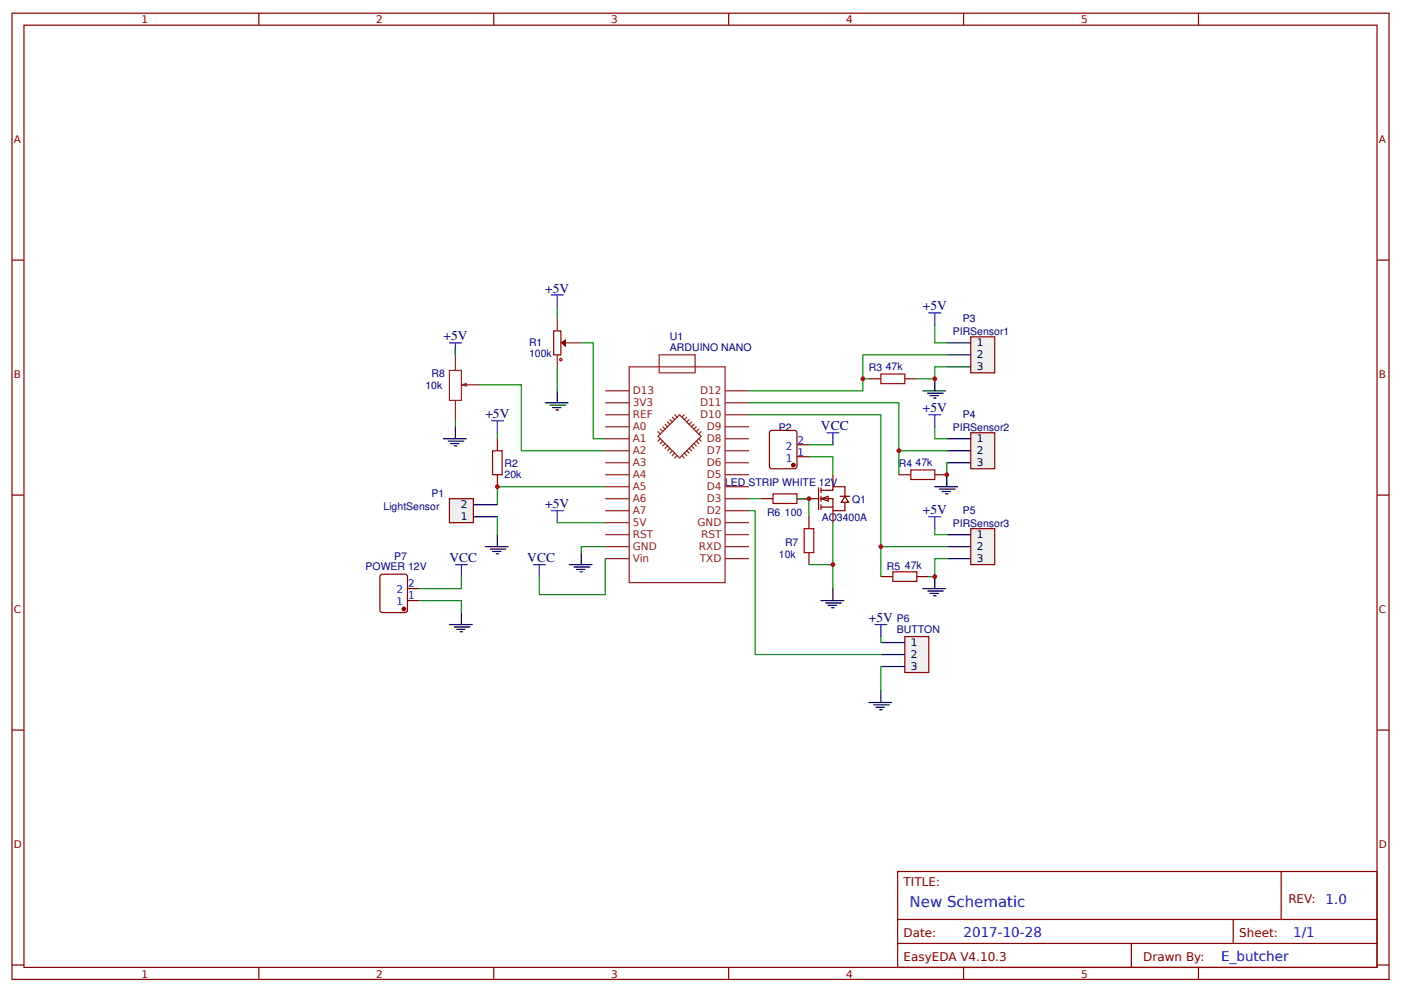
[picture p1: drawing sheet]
<svg xmlns="http://www.w3.org/2000/svg" width="312mm" height="221mm" viewBox="0 0 312 221" stroke-linecap="round" stroke-linejoin="round" font-family="sans-serif">
<g fill="none" stroke="#800" stroke-width=".27">
<path d="M2.7 2.9h306.4v215h-306.4zM5.3 5.6h301.1v209.6h-301.1zM57.6 2.9v2.7M109.9 2.9v2.7M162.2 2.9v2.7M214.4 2.9v2.7M266.7 2.9v2.7M2.7 57.9h2.6M306.4 57.9h2.7M110.7 97.6v2.7M193.4 84.3h2.6M201.4 84.3h2.6"/>
<path d="M2.7 110.1h2.6M110.7 105.6v2.7M200 105.6h2.7M208 105.6h2.7M306.4 110.1h2.7M196 128.3h2.7M204 128.3h2.7M2.7 162.4h2.6M306.4 162.4h2.7M199.8 193.9h106.6v21.3h-106.6zM285.1 193.9v10.7M2.7 214.7h2.6"/>
<path d="M57.6 215.2v2.7M109.9 215.2v2.7M162.2 215.2v2.7M199.8 204.6h106.6M199.8 209.9h106.6M214.4 215.2v2.7M251.8 209.9v5.3M266.7 215.2v2.7M274.4 204.6v5.3M306.4 214.7h2.7"/>
</g>
<path d="M129.3 76.3h2.7v21.3h2.7M110.7 96.3v1.3M124 81.6v5.3M124 116.3h10.7M134.7 108.3h-24v4M134.7 121.6h-5.4v1.3M134.7 124.3v8h-14.7v-4" fill="none" stroke="#080" stroke-width=".27"/>
<path d="M122.7 65.6h2.6M124 65.6v2.7M109.3 93.6h2.7M110.7 93.6v2.7M122.7 113.6h2.6M124 113.6v2.7M118.7 125.6h2.6M120 125.6v2.7" fill="none" stroke="#00f" stroke-width=".27"/>
<path d="M121.3 89.6h5.1M122.4 90.1h3.5M122.9 90.7h1.9M123.7 91.2h.6M124 86.9v2.7M126.7 125.6h5.1M127.7 126.1h3.5M128.3 126.7h1.9M129.1 127.2h.5M129.3 122.9v2.7" fill="none" stroke="#000" stroke-width=".27"/>
<path d="M196 83.2h5.4v2.1h-5.4zM109.6 100.3h2.1v5.3h-2.1zM202.7 104.5h5.3v2.2h-5.3zM198.7 127.2h5.3v2.1h-5.3z" fill="none" stroke="#a00000" stroke-width=".27"/>
<path d="M100 110.9h5.3v5.4h-5.3z" fill="#efefef" stroke="#800" stroke-width=".27"/>
<path d="M105.3 114.9h5.4M105.3 112.3h5.4" fill="none" stroke="#000" stroke-width=".27"/>
<circle cx="110.7" cy="108.3" r=".53" fill="#c00"/>
<path d="M110.7 118.9v2.7M108 121.6h5.1M109.1 122.1h3.4M109.6 122.7h1.9M110.4 123.2h.5" fill="none" stroke="#000" stroke-width=".27"/>
<path d="M110.7 114.9v4" fill="none" stroke="#080" stroke-width=".27"/>
<path d="M216 74.9h5.4v8h-5.4z" fill="#efefef" stroke="#800" stroke-width=".27"/>
<path d="M210.7 76.3h5.3M210.7 78.9h5.3M210.7 81.6h5.3" fill="none" stroke="#000" stroke-width=".27"/>
<path d="M216 96.3h5.4v8h-5.4z" fill="#efefef" stroke="#800" stroke-width=".27"/>
<path d="M210.7 97.6h5.3M210.7 102.9h5.3M210.7 100.3h5.3" fill="none" stroke="#000" stroke-width=".27"/>
<path d="M216 117.6h5.4v8h-5.4z" fill="#efefef" stroke="#800" stroke-width=".27"/>
<g fill="none" stroke="#000" stroke-width=".27">
<path d="M205.4 86.9h5M206.4 87.5h3.5M207 88h1.8M207.8 88.5h.5M208 84.3v2.6M208 108.3h5.1M209.1 108.8h3.5M209.6 109.3h1.9M210.4 109.9h.6M210.7 118.9h5.3M210.7 105.6v2.7M205.4 130.9h5"/>
<path d="M206.4 131.5h3.5M207 132h1.8M207.8 132.5h.5M208 128.3v2.6M210.7 124.3h5.3M210.7 121.6h5.3"/>
</g>
<path d="M206.7 69.6h2.7M208 69.6v2.7M206.7 92.3h2.7M208 92.3v2.6M206.7 114.9h2.7M208 114.9v2.7" fill="none" stroke="#00f" stroke-width=".27"/>
<path d="M208 72.3v4h2.7M210.7 78.9h-18.7v8h-25.3M166.7 89.6h33.3v10.7h10.7M166.7 92.3h29.3v29.3h14.7M192 84.3h1.4M208 94.9v2.7h2.7M210.7 81.6h-2.7v2.7h-4M208 117.6v1.3h2.7M210.7 124.3h-2.7v4h-1.3" fill="none" stroke="#080" stroke-width=".27"/>
<g fill="#c00">
<circle cx="192" cy="84.3" r=".53"/>
<circle cx="208" cy="84.3" r=".53"/>
</g>
<path d="M210.7 102.9v2.7" fill="none" stroke="#080" stroke-width=".27"/>
<circle cx="210.7" cy="105.6" r=".53" fill="#c00"/>
<path d="M200 100.3v5.3" fill="none" stroke="#080" stroke-width=".27"/>
<circle cx="200" cy="100.3" r=".53" fill="#c00"/>
<path d="M196 121.6v6.7" fill="none" stroke="#080" stroke-width=".27"/>
<circle cx="208" cy="128.3" r=".53" fill="#c00"/>
<path d="M201.4 141.6h5.3v8h-5.3z" fill="#efefef" stroke="#800" stroke-width=".27"/>
<g fill="none" stroke="#000" stroke-width=".27">
<path d="M100 139h5.1M101.1 139.5h3.4M102.7 136.3v2.7M101.6 140h1.9M102.4 140.6h.5M193.4 156.3h5M194.4 156.8h3.5M195 157.4h1.8M195.8 157.9h.5M196 148.3h5.4M196 143h5.4M196 145.6h5.4"/>
<path d="M196 153.6v2.7"/>
</g>
<path d="M93.3 133.6h9.4v2.7M102.7 128.3v2.6h-9.4M196 141.6v1.4M196 148.3v5.3" fill="none" stroke="#080" stroke-width=".27"/>
<path d="M101.3 125.6h2.7M102.7 125.6v2.7M194.7 139h2.7M196 139v2.6" fill="none" stroke="#00f" stroke-width=".27"/>
<path d="M84.6 128l.5-.3h5l.5 .3 .1 7.8-.3 .4-5.3 .1-.5-.3zM90.7 133.6h2.6M90.7 130.9h2.6" fill="none" stroke="#800" stroke-width=".27"/>
<circle cx="89.9" cy="135.5" r=".4" fill="#800" stroke="#800" stroke-width=".27"/>
<g fill="#fefefe" stroke="#800" stroke-width=".27">
<path d="M182.7 110.9l1.6-.5v1.1z"/>
<path d="M188 110.4l.8 1.3h-1.6z"/>
</g>
<g fill="none" stroke="#800" stroke-width=".27">
<path d="M169.4 110.9h2.6M177.4 110.9h4.8M180 114.9v2.7M182.2 108.5v4.8M182.7 109.1h2.7v-.8h2.6v2.1M182.7 110.9h2.7v2.7h2.6v-1.9M182.7 112.8h2.7M182.7 108.5v1.1M182.7 110.4v1.1M182.7 112.3v1M185.4 105.6v2.7M185.4 113.6v2.7"/>
<path d="M187 110.4h2.1M180 122.9v2.7"/>
</g>
<path d="M166.7 113.6h1.3v32h28M177.4 110.9h2.6v4M185.4 116.3v14.6M180 125.6h5.4" fill="none" stroke="#080" stroke-width=".27"/>
<path d="M172 109.9h5.4v2.1h-5.4zM179 117.6h2.1v5.3h-2.1z" fill="none" stroke="#a00000" stroke-width=".27"/>
<path d="M182.7 133.6h5.1M183.8 134.2h3.4M184.3 134.7h1.9M185.1 135.2h.5M185.4 130.9v2.7" fill="none" stroke="#000" stroke-width=".27"/>
<g fill="#c00">
<circle cx="185.4" cy="125.6" r=".53"/>
<circle cx="180" cy="110.9" r=".53"/>
</g>
<path d="M171.5 95.8l5.3-.1 .5 .3 .1 7.7-.3 .5-5.3 .1-.5-.3-.1-7.7zM177.4 98.9h2.6M177.4 101.6h2.6" fill="none" stroke="#800" stroke-width=".27"/>
<circle cx="176.6" cy="103.5" r=".4" fill="#800" stroke="#800" stroke-width=".27"/>
<path d="M180 98.9h5.4M166.7 110.9h2.7M180 101.6h5.4v4" fill="none" stroke="#080" stroke-width=".27"/>
<path d="M184 96.3h2.7M185.4 96.3v2.6" fill="none" stroke="#00f" stroke-width=".27"/>
<circle cx="196" cy="121.6" r=".53" fill="#c00"/>
<g fill="none" stroke="#8d2323" stroke-width=".27">
<path d="M101.3 77.6v4.8M124 70.9v2.7M124 78.9v2.7M125.9 76.3h3.4M146.7 78.9h8v4h-8zM100 82.4h2.7v6.7h-2.7zM101.3 89.1v4.5M102.7 85.6h4M134.7 89.6h5.3M134.7 92.3h5.3M134.7 94.9h5.3M134.7 97.6h5.3"/>
<path d="M134.7 86.9h5.3M140 81.6h21.4v48h-21.4zM146.4 96l.6 .5M147 95.5l.5 .5M147 97.6l-.6 .5M147.5 94.9l.5 .6M147.5 98.1l-.5 .6M148 94.4l.6 .5M148 98.7l-.5 .5M148.6 93.9l.5 .5M148.6 99.2l-.6 .5M149.1 93.3l.5 .6"/>
<path d="M149.1 99.7l.5 .6M149.1 99.7l-.5 .6M149.6 92.8l.6 .5M150.2 92.3l.5 .5M151.8 92.8l-.6-.5-4.8 4.8 2.7 2.6M151.8 92.8l4.2 4.3-4.8 4.8-1.6-1.6M152.3 92.3l-.5 .5M152.8 92.8l-.5 .5M153.4 93.3l-.6 .6M153.4 99.7l.5 .6M153.9 93.9l-.5 .5M153.9 99.2l.5 .5"/>
<path d="M154.4 98.7l.6 .5M154.4 94.4l-.5 .5M155 98.1l.5 .6M155 94.9l-.6 .6M155.5 95.5l-.5 .5M155.5 97.6l.5 .5M156 96l-.5 .5M161.4 89.6h5.3M161.4 92.3h5.3M161.4 94.9h5.3M161.4 97.6h5.3M161.4 86.9h5.3"/>
<path d="M134.7 100.3h5.3M134.7 102.9h5.3M134.7 105.6h5.3M134.7 108.3h5.3M134.7 110.9h5.3M134.7 113.6h5.3M134.7 116.3h5.3M134.7 118.9h5.3M149.6 100.3l-.5 .5M150.2 100.8l-.6 .5M150.7 101.3l-.5 .6M151.8 101.3l.5 .6"/>
<path d="M152.3 100.8l.5 .5M152.8 100.3l.6 .5M161.4 100.3h5.3M161.4 102.9h5.3M161.4 105.6h5.3M161.4 108.3h5.3M161.4 110.9h5.3M161.4 113.6h5.3M161.4 116.3h5.3M161.4 118.9h5.3M134.7 121.6h5.3M134.7 124.3h5.3"/>
<path d="M161.4 121.6h5.3M161.4 124.3h5.3"/>
</g>
<path d="M102.7 85.6l1-.3v.6z" fill="#8d2323" stroke="#8d2323" stroke-width=".27"/>
<path d="M100 76.3h2.7M101.3 76.3v2.6" fill="none" stroke="#00f" stroke-width=".27"/>
<path d="M101.3 77.6v1.3M124 68.3v2.6M101.3 93.6v1.3M106.7 85.6h9.3v14.7h18.7" fill="none" stroke="#080" stroke-width=".27"/>
<path d="M98.7 97.6h5M99.7 98.1h3.5M100.3 98.7h1.8M101.1 99.2h.5M101.3 94.9v2.7" fill="none" stroke="#000" stroke-width=".27"/>
<path d="M123.2 73.6h1.6v5.3h-1.6z" fill="none" stroke="#800" stroke-width=".27"/>
<path d="M125 76.3l.8-.7v1.4z" fill="#800" stroke="#800" stroke-width=".27"/>
<circle cx="124.8" cy="80" r=".27" fill="none" stroke="#a00000" stroke-width=".27"/>
<text font-size="3.3" fill="#00f" x="202.4" y="201.9">New Schematic</text>
<g font-size="3" fill="#000080">
<text x="121.3" y="65.1">+5V</text>
<text x="205.4" y="69.1">+5V</text>
<text x="98.7" y="75.7">+5V</text>
<text x="108" y="93.1">+5V</text>
<text x="182.7" y="95.7">VCC</text>
<text x="205.4" y="91.7">+5V</text>
<text x="121.3" y="113.1">+5V</text>
<text x="205.4" y="114.4">+5V</text>
<text x="100" y="125.1">VCC</text>
<text x="117.3" y="125.1">VCC</text>
<text x="193.4" y="138.4">+5V</text>
</g>
<g font-size="3" fill="#00f">
<text x="295" y="201.1">1.0</text>
<text x="214.4" y="208.6">2017-10-28</text>
<text x="287.8" y="208.6">1/1</text>
<text x="271.8" y="213.9">E_butcher</text>
</g>
<g font-size="2.7" fill="#800">
<text x="201.1" y="197.1">TITLE:</text>
<text x="286.7" y="200.8">REV:</text>
<text x="201.1" y="208.6">Date:</text>
<text x="275.8" y="208.6">Sheet:</text>
<text x="201.1" y="213.9">EasyEDA V4.10.3</text>
<text x="254.4" y="213.9">Drawn By:</text>
</g>
<g font-size="2.3" fill="#800">
<text x="31.5" y="5.2">1</text>
<text x="83.7" y="5.2">2</text>
<text x="136" y="5.2">3</text>
<text x="188.3" y="5.2">4</text>
<text x="240.6" y="5.2">5</text>
<text x="3.1" y="31.7">A</text>
<text x="306.8" y="31.7">A</text>
<text x="3.1" y="84">B</text>
<text x="306.8" y="84">B</text>
<text x="3.1" y="136.3">C</text>
<text x="306.8" y="136.3">C</text>
<text x="3.1" y="188.6">D</text>
<text x="306.8" y="188.6">D</text>
<text x="31.5" y="217.5">1</text>
<text x="83.7" y="217.5">2</text>
<text x="136" y="217.5">3</text>
<text x="188.3" y="217.5">4</text>
<text x="240.6" y="217.5">5</text>
</g>
<g font-size="2.3" fill="#000080">
<text x="214.2" y="71.7">P3</text>
<text x="117.7" y="77.1">R1</text>
<text x="149.1" y="75.7">U1</text>
<text x="212" y="74.6">PIRSensor1</text>
<text x="96" y="83.9">R8</text>
<text x="117.7" y="79.5">100k</text>
<text x="149.1" y="78.1">ARDUINO NANO</text>
<text x="193.4" y="82.6">R3</text>
<text x="197.1" y="82.4">47k</text>
<text x="94.7" y="86.6">10k</text>
<text x="173.4" y="95.9">P2</text>
<text x="212" y="95.9">PIRSensor2</text>
<text x="214.2" y="93">P4</text>
<text x="112.3" y="106.2">20k</text>
<text x="112.3" y="103.8">R2</text>
<text x="200" y="103.9">R4</text>
<text x="203.8" y="103.7">47k</text>
<text x="85.3" y="113.5">LightSensor</text>
<text x="96" y="110.6">P1</text>
<text x="161.4" y="108.2">LED STRIP WHITE 12V</text>
<text x="189.6" y="111.8">Q1</text>
<text x="170.7" y="114.8">R6</text>
<text x="174.7" y="114.8">100</text>
<text x="182.9" y="115.9">AO3400A</text>
<text x="212" y="117.2">PIRSensor3</text>
<text x="214.2" y="114.4">P5</text>
<text x="87.7" y="124.5">P7</text>
<text x="173.4" y="124.2">10k</text>
<text x="174.7" y="121.5">R7</text>
<text x="81.3" y="126.8">POWER 12V</text>
<text x="197.4" y="126.8">R5</text>
<text x="201.4" y="126.6">47k</text>
<text x="199.6" y="140.8">BUTTON</text>
<text x="199.6" y="138.4">P6</text>
</g>
<g font-size="2.3">
<text x="217.4" y="77.1">1</text>
<text x="217.4" y="82.4">3</text>
<text x="217.4" y="79.7">2</text>
<text x="217.4" y="98.4">1</text>
<text x="217.4" y="101.1">2</text>
<text x="217.4" y="103.7">3</text>
<text x="102.5" y="113.1">2</text>
<text x="102.5" y="115.7">1</text>
<text x="217.4" y="119.7">1</text>
<text x="217.4" y="125.1">3</text>
<text x="217.4" y="122.4">2</text>
<text x="202.7" y="143.8">1</text>
<text x="202.7" y="149.1">3</text>
<text x="202.7" y="146.4">2</text>
</g>
<g font-size="2.3" fill="#8d2323">
<text x="140.8" y="87.7">D13</text>
<text x="155.8" y="87.7">D12</text>
<text x="140.8" y="95.7">A0</text>
<text x="140.8" y="93.1">REF</text>
<text x="140.8" y="90.4">3V3</text>
<text x="155.8" y="90.4">D11</text>
<text x="155.8" y="93.1">D10</text>
<text x="157.3" y="95.7">D9</text>
<text x="140.8" y="101.1">A2</text>
<text x="140.8" y="98.4">A1</text>
<text x="157.3" y="98.4">D8</text>
<text x="157.3" y="101.1">D7</text>
<text x="140.8" y="106.4">A4</text>
<text x="140.8" y="103.7">A3</text>
<text x="157.3" y="103.7">D6</text>
<text x="157.3" y="106.4">D5</text>
<text x="140.8" y="111.7">A6</text>
<text x="140.8" y="109.1">A5</text>
<text x="157.3" y="109.1">D4</text>
<text x="157.3" y="111.7">D3</text>
<text x="140.8" y="119.7">RST</text>
<text x="140.8" y="117.1">5V</text>
<text x="140.8" y="114.4">A7</text>
<text x="155.2" y="117.1">GND</text>
<text x="156" y="119.7">RST</text>
<text x="157.3" y="114.4">D2</text>
<text x="140.8" y="125.1">Vin</text>
<text x="140.8" y="122.4">GND</text>
<text x="155.5" y="122.4">RXD</text>
<text x="155.7" y="125.1">TXD</text>
</g>
<g font-size="2.3" fill="#00f">
<text x="174.9" y="100">2</text>
<text x="177.5" y="101.3">1</text>
<text x="177.5" y="98.7">2</text>
<text x="174.9" y="102.7">1</text>
<text x="90.8" y="130.7">2</text>
<text x="88.2" y="134.7">1</text>
<text x="88.2" y="132">2</text>
<text x="90.8" y="133.4">1</text>
</g>
</svg>
